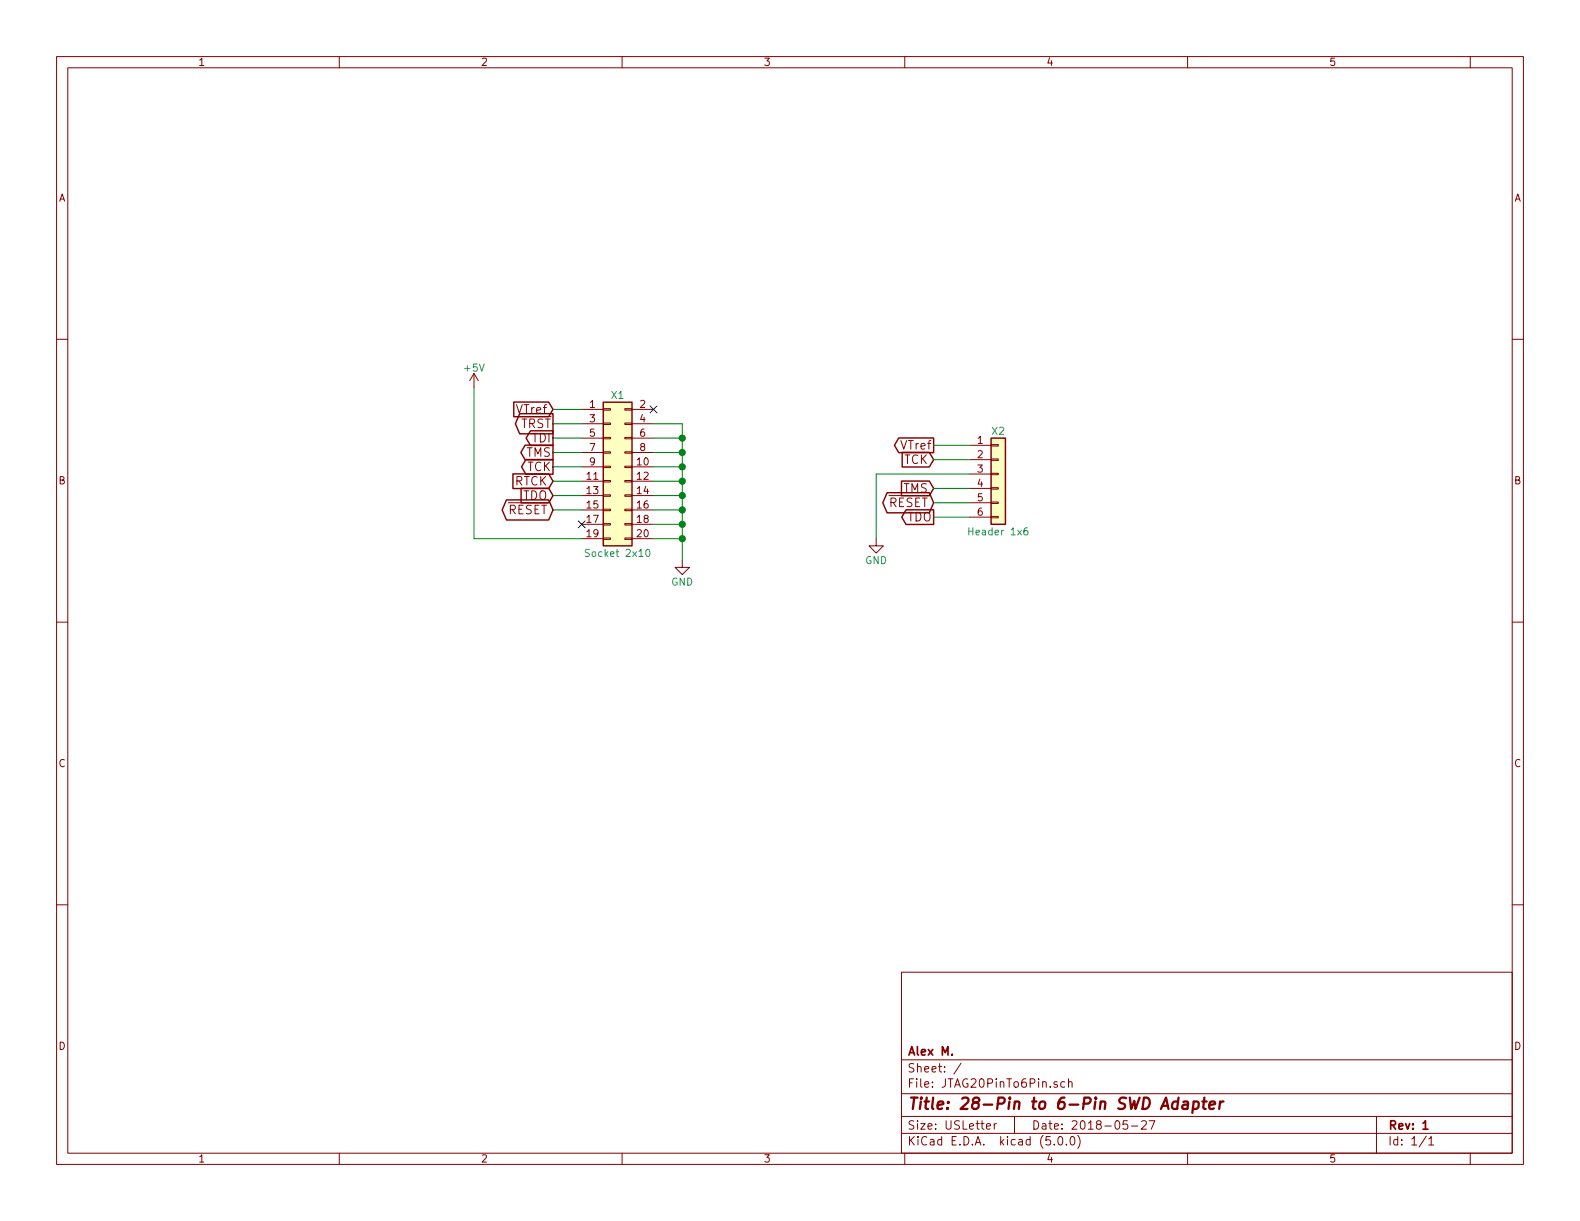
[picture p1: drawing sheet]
EESchema Schematic File Version 4
LIBS:Adapter_JTAG20PinTo6Pin-cache
EELAYER 26 0
EELAYER END
$Descr USLetter 11000 8500
encoding utf-8
Sheet 1 1
Title "28-Pin to 6-Pin SWD Adapter"
Date "2018-05-27"
Rev "1"
Comp "Alex M."
Comment1 ""
Comment2 ""
Comment3 ""
Comment4 ""
$EndDescr
$Comp
L conn:Conn_02x10_Odd_Even X1
U 1 1
P 4250 3250
F 0 "X1" H 4300 3750 50  0000 C CNN
F 1 "Socket 2x10" H 4300 2650 50  0000 C CNN
F 2 "Pin_Headers:Pin_Header_Straight_2x10_Pitch2.54mm" H 4250 3250 50  0001 C CNN
F 3 "" H 4250 3250 50  0001 C CNN
	1    4250 3250
	1    0    0    -1  
$EndComp
Text GLabel 3850 2850 0    60   Input ~ 0
VTref
NoConn ~ 4550 2850
Text GLabel 3850 2950 0    60   Output ~ 0
~TRST
Text GLabel 3850 3050 0    60   Output ~ 0
TDI
Text GLabel 3850 3150 0    60   Output ~ 0
TMS
Text GLabel 3850 3250 0    60   Output ~ 0
TCK
Text GLabel 3850 3350 0    60   Input ~ 0
RTCK
Text GLabel 3850 3450 0    60   Input ~ 0
TDO
Text GLabel 3850 3550 0    60   BiDi ~ 0
~RESET
NoConn ~ 4050 3650
$Comp
L power:+5V #PWR1
U 1 1
P 3300 2700
F 0 "#PWR1" H 3300 2550 50  0001 C CNN
F 1 "+5V" H 3300 2840 50  0000 C CNN
F 2 "" H 3300 2700 50  0001 C CNN
F 3 "" H 3300 2700 50  0001 C CNN
	1    3300 2700
	1    0    0    -1  
$EndComp
$Comp
L power:GND #PWR2
U 1 1
P 4750 3900
F 0 "#PWR2" H 4750 3650 50  0001 C CNN
F 1 "GND" H 4750 3750 50  0000 C CNN
F 2 "" H 4750 3900 50  0001 C CNN
F 3 "" H 4750 3900 50  0001 C CNN
	1    4750 3900
	1    0    0    -1  
$EndComp
Wire Wire Line
	3850 2850 4050 2850
Wire Wire Line
	3850 2950 4050 2950
Wire Wire Line
	3850 3050 4050 3050
Wire Wire Line
	3850 3150 4050 3150
Wire Wire Line
	3850 3250 4050 3250
Wire Wire Line
	3850 3350 4050 3350
Wire Wire Line
	3850 3450 4050 3450
Wire Wire Line
	3850 3550 4050 3550
Wire Wire Line
	4050 3750 3300 3750
Wire Wire Line
	3300 3750 3300 2700
Wire Wire Line
	4550 2950 4750 2950
Wire Wire Line
	4750 2950 4750 3050
Wire Wire Line
	4550 3050 4750 3050
Connection ~ 4750 3050
Wire Wire Line
	4550 3150 4750 3150
Connection ~ 4750 3150
Wire Wire Line
	4550 3250 4750 3250
Connection ~ 4750 3250
Wire Wire Line
	4550 3350 4750 3350
Connection ~ 4750 3350
Wire Wire Line
	4550 3450 4750 3450
Connection ~ 4750 3450
Wire Wire Line
	4550 3550 4750 3550
Connection ~ 4750 3550
Wire Wire Line
	4550 3650 4750 3650
Connection ~ 4750 3650
Wire Wire Line
	4550 3750 4750 3750
Connection ~ 4750 3750
$Comp
L conn:Conn_01x06 X2
U 1 1
P 6950 3300
F 0 "X2" H 6950 3600 50  0000 C CNN
F 1 "Header 1x6" H 6950 2900 50  0000 C CNN
F 2 "Pin_Headers:Pin_Header_Straight_1x06_Pitch2.54mm" H 6950 3300 50  0001 C CNN
F 3 "" H 6950 3300 50  0001 C CNN
	1    6950 3300
	1    0    0    -1  
$EndComp
Text GLabel 6500 3100 0    60   Output ~ 0
VTref
Text GLabel 6500 3200 0    60   Input ~ 0
TCK
$Comp
L power:GND #PWR3
U 1 1
P 6100 3750
F 0 "#PWR3" H 6100 3500 50  0001 C CNN
F 1 "GND" H 6100 3600 50  0000 C CNN
F 2 "" H 6100 3750 50  0001 C CNN
F 3 "" H 6100 3750 50  0001 C CNN
	1    6100 3750
	1    0    0    -1  
$EndComp
Text GLabel 6500 3400 0    60   Input ~ 0
TMS
Wire Wire Line
	6750 3300 6100 3300
Wire Wire Line
	6100 3300 6100 3750
Wire Wire Line
	6500 3100 6750 3100
Wire Wire Line
	6500 3200 6750 3200
Wire Wire Line
	6500 3400 6750 3400
Text GLabel 6500 3500 0    60   BiDi ~ 0
~RESET
Wire Wire Line
	6500 3500 6750 3500
Text GLabel 6500 3600 0    60   Output ~ 0
TDO
Wire Wire Line
	6500 3600 6750 3600
Wire Wire Line
	4750 3050 4750 3150
Wire Wire Line
	4750 3150 4750 3250
Wire Wire Line
	4750 3250 4750 3350
Wire Wire Line
	4750 3350 4750 3450
Wire Wire Line
	4750 3450 4750 3550
Wire Wire Line
	4750 3550 4750 3650
Wire Wire Line
	4750 3650 4750 3750
Wire Wire Line
	4750 3750 4750 3900
$EndSCHEMATC
